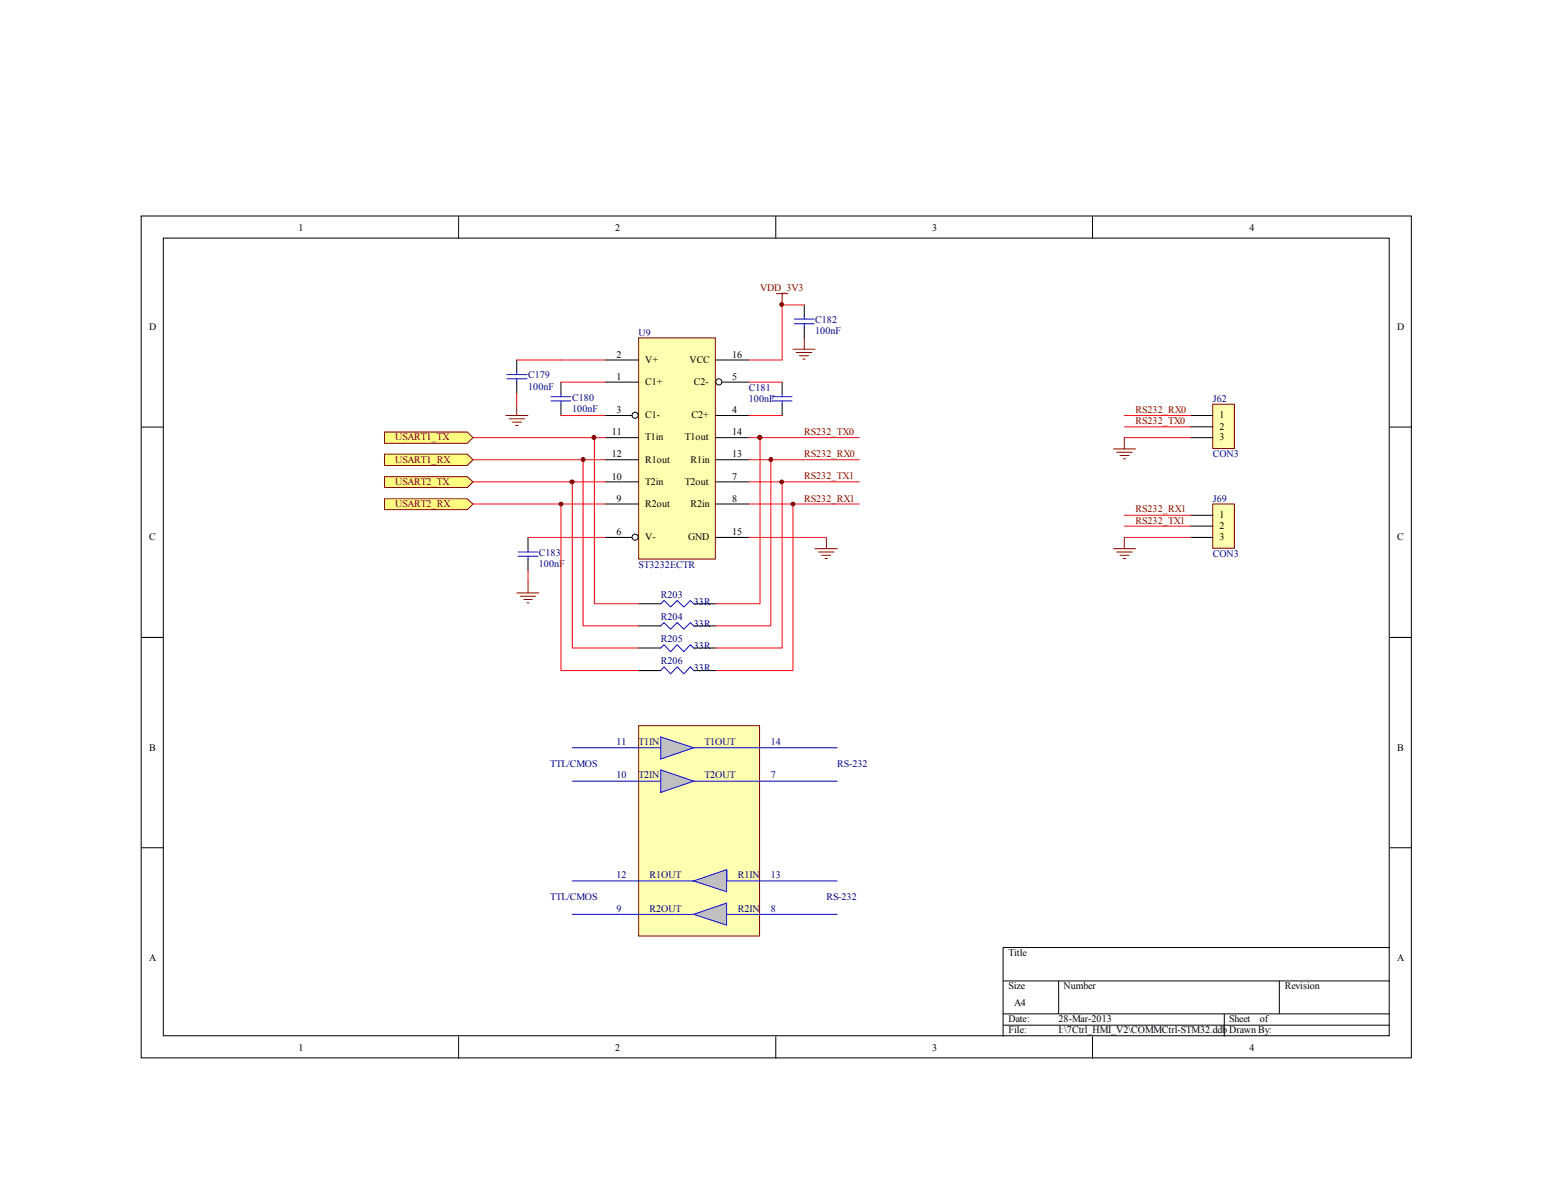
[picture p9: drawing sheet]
<svg xmlns="http://www.w3.org/2000/svg" width="279mm" height="216mm" viewBox="0 0 279 216" stroke-linecap="round" stroke-linejoin="round" font-family="sans-serif">
<g fill="none" stroke="#000" stroke-width=".18">
<path d="M25.4 38.9h228.5v151.4h-228.5zM82.5 38.9v4M139.6 38.9v4M196.6 38.9v4M29.4 42.8h220.5v143.6h-220.5zM25.4 76.8h4M250.1 76.8h3.9M25.4 114.7h4M250.1 114.7h3.9M25.4 152.5h4M250.1 152.5h3.9M180.5 176.5h69.6"/>
<path d="M190.5 176.5v5.9M230.2 176.5v5.9M250.1 170.5h-69.6v16M82.5 186.5v4M139.6 186.5v4M180.5 182.4h69.6M180.5 184.4h69.6M196.6 186.5v4M220.3 182.4v4.1"/>
</g>
<path d="M142.7 62.8h3.9M143.3 63.4h2.7M143.8 64h1.7M144.4 64.6h.5M144.7 60.8v2M146.6 98.7h4M147.2 99.3h2.8M147.8 99.9h1.6M148.7 96.7v2M148.4 100.5h.4" fill="none" stroke="#800000" stroke-width=".18"/>
<path d="M115 60.9h13.7v39.7h-13.7z" fill="#ffffb0"/>
<g fill="none" stroke="#800000" stroke-width=".18">
<path d="M139.7 52.8h2M140.7 52.8v2.1M91 74.8h4M91.6 75.4h2.8M92.2 75.9h1.6M92.8 76.5h.4M93 72.7v2.1M114.9 60.8h13.8v39.8h-13.8zM93 106.7h3.9M93.6 107.3h2.8M94.2 107.9h1.6M94.8 108.5h.4"/>
<path d="M95 104.6v2.1"/>
</g>
<g fill="none" stroke="#000" stroke-width=".18">
<path d="M144.7 54.9v1.9M144.7 58.8v2M93 64.8v2M93 68.7v2.1M100.9 68.7v2.1M100.9 72.7v2.1M108.9 78.7h6M108.9 68.7h6M108.9 74.8h4.8M108.9 64.8h6M128.8 78.7h5.9M128.8 74.8h5.9"/>
<path d="M128.8 64.8h5.9M130 68.7h4.7M140.7 68.7v2.1M140.7 72.7v2.1M95 96.7v2M108.9 90.7h6M108.9 82.7h6M108.9 86.7h6M108.9 96.7h4.8M128.8 90.7h5.9M128.8 82.7h5.9M128.8 86.7h5.9"/>
<path d="M128.8 96.7h5.9M95 100.7v2"/>
<circle cx="114.3" cy="74.7" r=".55"/>
<circle cx="129.3" cy="68.7" r=".55"/>
<circle cx="114.3" cy="96.6" r=".55"/>
</g>
<g fill="none" stroke="#00f" stroke-width=".18">
<path d="M142.9 58.3h3.6M142.9 57.4h3.6M144.7 56.8v.6M144.7 58.3v.5M91.2 68.2h3.6M91.2 67.4h3.6M93 66.8v.6M93 68.2v.5M99.1 72.1h3.6M99.1 71.4h3.6M100.9 70.8v.6M100.9 72.1v.6"/>
<path d="M138.9 72.1h3.6M138.9 71.4h3.6M140.7 70.8v.6M140.7 72.1v.6M93.2 99.3h3.6M95 98.7v.6M93.2 100.1h3.6M95 100.1v.6"/>
</g>
<path d="M144.7 54.9h-4v9.9h-6M85.1 78.7h23.8M100.9 74.8h8M100.9 68.7h8M100.9 64.8h8M134.7 74.8h6M134.7 68.7h6M85.1 82.7h23.8M95 96.7h13.9M134.7 96.7h14" fill="none" stroke="#ee0e22" stroke-width=".18"/>
<g fill="#ffff80" stroke="#800000" stroke-width=".18">
<path d="M69.2 85.8h14.9l1 .9-1 1h-14.9z" fill-rule="evenodd"/>
<path d="M69.2 89.7h14.9l1 1-1 1h-14.9z" fill-rule="evenodd"/>
</g>
<path d="M115 130.6h21.7v37.8h-21.7z" fill="#ffffb0"/>
<path d="M114.9 130.6h21.8v37.8h-21.8z" fill="none" stroke="#800000" stroke-width=".18"/>
<path d="M103 134.5h47.6M103 140.5h47.6M103 158.5h47.6M103 164.5h47.6" fill="none" stroke="#00f" stroke-width=".18"/>
<g fill="#c0c0c0" stroke="#00f" stroke-width=".18">
<path d="M118.9 132.6l5.9 1.9-5.9 2.1z"/>
<path d="M118.9 138.5l5.9 2-5.9 2.1z"/>
</g>
<path d="M130.8 156.5v2" fill="none" stroke="#00f" stroke-width=".18"/>
<g fill="#c0c0c0" stroke="#00f" stroke-width=".18">
<path d="M124.8 158.5l5.9-2v3.9z"/>
<path d="M124.8 164.5l5.9-2v4z"/>
</g>
<path d="M134.7 78.7h19.9M85.1 86.7h23.8M85.1 90.7h23.8M134.7 86.7h19.9M134.7 90.7h19.9M134.7 82.7h19.9" fill="none" stroke="#ee0e22" stroke-width=".18"/>
<g fill="#ffff80" stroke="#800000" stroke-width=".18">
<path d="M69.2 77.7h14.9l1 1-1 1.1h-14.9z" fill-rule="evenodd"/>
<path d="M69.2 81.7h14.9l1 1-1 1h-14.9z" fill-rule="evenodd"/>
</g>
<path d="M218.3 72.8h3.8v7.9h-3.8z" fill="#ffffb0"/>
<path d="M218.2 72.7h3.9v8h-3.9z" fill="none" stroke="#800000" stroke-width=".18"/>
<path d="M214.2 74.8h4M214.2 76.8h4M214.2 78.7h4" fill="none" stroke="#000" stroke-width=".18"/>
<path d="M218.3 90.8h3.8v7.8h-3.8z" fill="#ffffb0"/>
<path d="M202.3 78.7v2.1M200.3 80.8h4M200.3 98.7h4M200.9 81.4h2.8M200.9 99.3h2.8M201.5 82h1.6M201.5 99.9h1.6M202.1 82.5h.4M202.3 96.7v2M218.2 90.7h3.9v7.9h-3.9zM202.1 100.5h.4" fill="none" stroke="#800000" stroke-width=".18"/>
<path d="M214.2 92.7h4M214.2 94.7h4M214.2 96.7h4M114.9 108.6h4M114.9 112.6h4M114.9 116.6h4M124.8 108.6h4M124.8 112.6h4M124.8 116.6h4M114.9 120.6h4M124.8 120.6h4" fill="none" stroke="#000" stroke-width=".18"/>
<path d="M202.3 74.8h11.9M202.3 76.8h11.9M202.3 78.7h11.9M202.3 92.7h11.9M202.3 94.7h11.9M202.3 96.7h11.9" fill="none" stroke="#ee0e22" stroke-width=".18"/>
<path d="M118.9 108.6l.6-.6 1.1 1.2 1.2-1.2 1.2 1.2 1.2-1.2 .6 .6M118.9 112.6l.6-.6 1.1 1.2 1.2-1.2 1.2 1.2 1.2-1.2 .6 .6M118.9 116.6l.6-.6 1.1 1.3 1.2-1.3 1.2 1.3 1.2-1.3 .6 .6M118.9 120.6l.6-.6 1.1 1.2 1.2-1.2 1.2 1.2 1.2-1.2 .6 .6" fill="none" stroke="#00f" stroke-width=".18"/>
<path d="M93 64.8h7.9M93 70.8v1.9M106.9 78.7v29.9h8M136.7 78.7v29.9h-7.9M100.9 90.7v29.9h14M103 86.7v29.9h11.9M104.9 82.7v29.9h10M138.7 82.7v29.9h-9.9M140.7 86.7v29.9h-11.9M142.7 90.7v29.9h-13.9M95 102.7v1.9" fill="none" stroke="#f00" stroke-width=".18"/>
<g fill="#800000" stroke="#800000" stroke-width=".18">
<circle cx="140.6" cy="54.8" r=".34"/>
<circle cx="106.8" cy="78.7" r=".36"/>
<circle cx="136.7" cy="78.7" r=".38"/>
<circle cx="104.9" cy="82.7" r=".36"/>
<circle cx="138.7" cy="82.7" r=".36"/>
<circle cx="102.9" cy="86.7" r=".36"/>
<circle cx="100.9" cy="90.7" r=".34"/>
<circle cx="142.7" cy="90.7" r=".34"/>
<circle cx="140.6" cy="86.7" r=".34"/>
</g>
<g font-size="1.8">
<text x="53.7" y="41.6">1</text>
<text x="110.7" y="41.6">2</text>
<text x="167.7" y="41.6">3</text>
<text x="224.8" y="41.6">4</text>
<text x="26.8" y="59.3">D</text>
<text x="251.4" y="59.3">D</text>
<text x="110.9" y="64.3">2</text>
<text x="116.1" y="65.4">V+</text>
<text x="124" y="65.4">VCC</text>
<text x="131.7" y="64.3">16</text>
<text x="110.9" y="68.3">1</text>
<text x="116.1" y="69.3">C1+</text>
<text x="124.8" y="69.3">C2-</text>
<text x="131.7" y="68.3">5</text>
<text x="110.9" y="74.2">3</text>
<text x="116.1" y="75.3">C1-</text>
<text x="124.4" y="75.3">C2+</text>
<text x="131.7" y="74.2">4</text>
<text x="219.4" y="75.3">1</text>
<text x="219.4" y="77.3">2</text>
<text x="110.1" y="78.3">11</text>
<text x="110.1" y="82.3">12</text>
<text x="116.1" y="79.2">T1in</text>
<text x="116.1" y="83.2">R1out</text>
<text x="123.2" y="79.2">T1out</text>
<text x="124.2" y="83.2">R1in</text>
<text x="131.7" y="78.3">14</text>
<text x="131.7" y="82.3">13</text>
<text x="219.4" y="79.2">3</text>
<text x="110.1" y="86.3">10</text>
<text x="116.1" y="87.3">T2in</text>
<text x="123.2" y="87.3">T2out</text>
<text x="131.7" y="86.3">7</text>
<text x="110.9" y="90.3">9</text>
<text x="116.1" y="91.3">R2out</text>
<text x="124.2" y="91.3">R2in</text>
<text x="131.7" y="90.3">8</text>
<text x="219.4" y="93.2">1</text>
<text x="219.4" y="95.2">2</text>
<text x="26.8" y="97.2">C</text>
<text x="110.9" y="96.2">6</text>
<text x="116.1" y="97.2">V-</text>
<text x="123.8" y="97.2">GND</text>
<text x="131.7" y="96.2">15</text>
<text x="219.4" y="97.2">3</text>
<text x="251.4" y="97.2">C</text>
<text x="26.8" y="135.1">B</text>
<text x="251.4" y="135.1">B</text>
<text x="26.8" y="173">A</text>
<text x="181.4" y="172">Title</text>
<text x="251.4" y="173">A</text>
<text x="181.4" y="178">Size</text>
<text x="191.4" y="178">Number</text>
<text x="231.1" y="178">Revision</text>
<text x="181.4" y="183.9">Date:</text>
<text x="181.4" y="185.9">File:</text>
<text x="182.5" y="180.9">A4</text>
<text x="190.4" y="183.9">28-Mar-2013</text>
<text x="190.4" y="185.9">I:\7Ctrl_HMI_V2\COMMCtrl-STM32.ddb Drawn By:</text>
<text x="221.2" y="183.9">Sheet</text>
<text x="226.7" y="183.9">of</text>
<text x="53.7" y="189.1">1</text>
<text x="110.7" y="189.1">2</text>
<text x="167.7" y="189.1">3</text>
<text x="224.8" y="189.1">4</text>
</g>
<g font-size="1.8" fill="#800000">
<text x="136.7" y="52.3">VDD_3V3</text>
<text x="204.3" y="74.2">RS232_RX0</text>
<text x="204.3" y="76.3">RS232_TX0</text>
<text x="71.1" y="79.2">USART1_TX</text>
<text x="71.1" y="83.2">USART1_RX</text>
<text x="144.7" y="82.3">RS232_RX0</text>
<text x="144.7" y="78.3">RS232_TX0</text>
<text x="71.1" y="87.3">USART2_TX</text>
<text x="144.7" y="86.3">RS232_TX1</text>
<text x="71.1" y="91.3">USART2_RX</text>
<text x="144.7" y="90.2">RS232_RX1</text>
<text x="204.3" y="92.2">RS232_RX1</text>
<text x="204.3" y="94.2">RS232_TX1</text>
</g>
<g font-size="1.8" fill="#000080">
<text x="146.6" y="58.2">C182</text>
<text x="114.9" y="60.4">U9</text>
<text x="146.6" y="60.1">100nF</text>
<text x="95" y="68.1">C179</text>
<text x="95" y="70.1">100nF</text>
<text x="134.7" y="70.3">C181</text>
<text x="103" y="72.1">C180</text>
<text x="103" y="74.1">100nF</text>
<text x="134.7" y="72.3">100nF</text>
<text x="218.2" y="72.3">J62</text>
<text x="218.2" y="82.3">CON3</text>
<text x="218.2" y="90.2">J69</text>
<text x="96.9" y="100">C183</text>
<text x="218.2" y="100.2">CON3</text>
<text x="96.9" y="102">100nF</text>
<text x="114.9" y="102.2">ST3232ECTR</text>
<text x="118.9" y="107.6">R203</text>
<text x="118.9" y="111.6">R204</text>
<text x="124.8" y="108.8">33R</text>
<text x="124.8" y="112.8">33R</text>
<text x="118.9" y="115.6">R205</text>
<text x="118.9" y="119.5">R206</text>
<text x="124.8" y="116.8">33R</text>
<text x="124.8" y="120.7">33R</text>
<text x="110.9" y="134.1">11</text>
<text x="114.9" y="134.1">T1IN</text>
<text x="126.8" y="134.1">T1OUT</text>
<text x="138.7" y="134.1">14</text>
<text x="99" y="138.1">TTL/CMOS</text>
<text x="110.9" y="140">10</text>
<text x="114.9" y="140">T2IN</text>
<text x="126.8" y="140">T2OUT</text>
<text x="138.7" y="140">7</text>
<text x="150.6" y="138.1">RS-232</text>
<text x="99" y="162">TTL/CMOS</text>
<text x="110.9" y="158">12</text>
<text x="116.8" y="158">R1OUT</text>
<text x="132.8" y="158">R1IN</text>
<text x="138.7" y="158">13</text>
<text x="148.7" y="162">RS-232</text>
<text x="110.9" y="164">9</text>
<text x="116.8" y="164">R2OUT</text>
<text x="132.8" y="164">R2IN</text>
<text x="138.7" y="164">8</text>
</g>
</svg>
